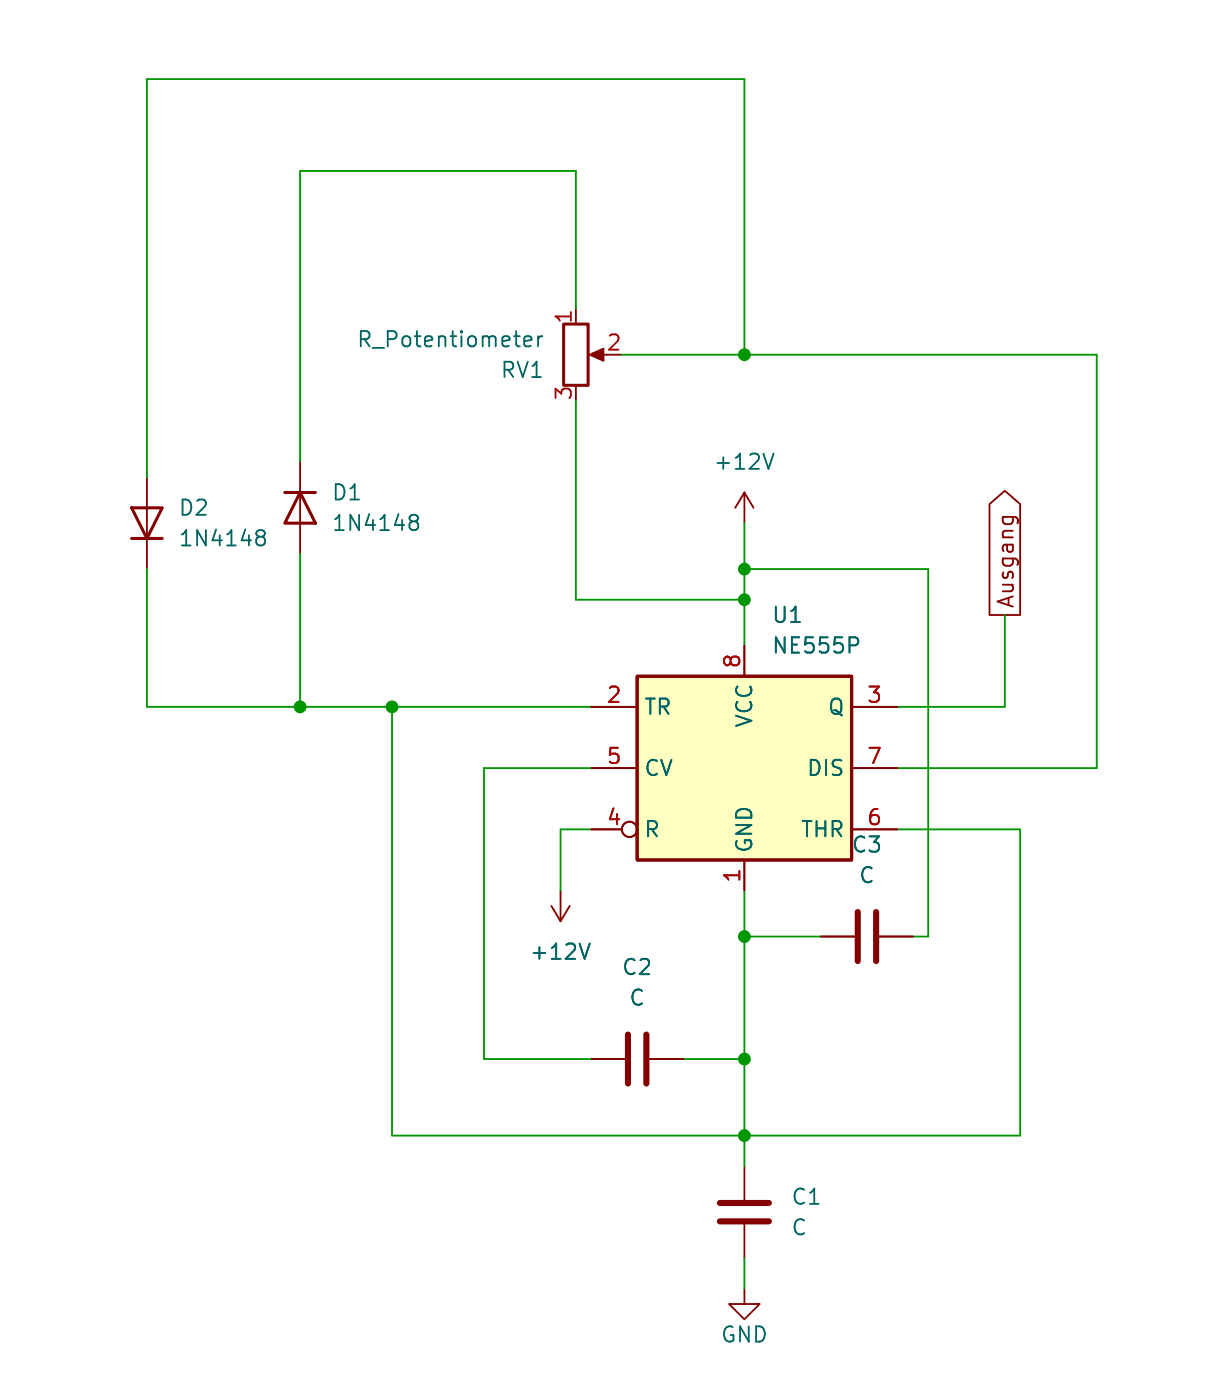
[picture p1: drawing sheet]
<svg xmlns="http://www.w3.org/2000/svg" width="100mm" height="116mm" viewBox="0 0 100 116" stroke-linecap="round" stroke-linejoin="round" font-family="sans-serif">
<g fill="none" stroke="#840000" stroke-width=".15">
<path d="M12.2 39.6v7.6M24.9 38.3v7.6M47.7 25.6v1.3M49.3 29.4h1M49 58.6h3.8M61.7 40.9v2.5M61.7 53.6v2.5M61.7 40.9l-.8 1.2M61.7 40.9l.8 1.2M70.6 58.6h3.8M82 41.8l1.3-1.1 1.3 1.1v9.2h-2.6zM83.1 42.9h1.1l.2 .2"/>
<path d="M83.2 42.9l-.1 .3M83.9 42.9l.1 .3M45.7 75.1l.8 1.3M46.5 73.9v2.5M47.2 75.1l-.7 1.3M49 68.8h2.5M49 63.7h3.8M61.7 71.3v2.6M68.1 77.7h2.8M70.6 68.8h3.8M70.6 63.7h3.8M72.9 77.7h2.8"/>
<path d="M49 87.8h2.8M53.8 87.8h2.8M61.7 96.7v2.8M61.7 106.9v1.3h1.3l-1.3 1.2-1.3-1.2h1.3M61.7 101.6v2.8"/>
<circle cx="52.2" cy="68.8" r=".63"/>
</g>
<path d="M71.1 75.6v4.1M72.6 75.6v4.1M52.1 85.8v4.1M53.6 85.8v4.1M59.7 99.8h4M59.7 101.3h4" fill="none" stroke="#840000" stroke-width=".51"/>
<g fill="none" stroke="#006464" stroke-width=".15">
<path d="M43.5 28.3l.6-.1-.1-.3h-.4l-.1 .2v.6h.1h.4M44.6 27.9v.8M45 27.9h-.3l-.1 .2M64.1 37.6l-.4 1.3M21.4 44.5h.1M21.4 44h.3l.2 .1 .1 .2-.3 .2M21.5 44.5h.2M21.5 44.5l-.1 .1M21.7 44.5l.3 .3-.1 .3-.2 .1h-.3M34.1 43.2h.1M34.1 42.8l.3-.1 .2 .1 .1 .2-.3 .2M34.2 43.2h.2"/>
<path d="M34.2 43.2l-.1 .1M34.4 43.2l.3 .3-.1 .4-.2 .1-.3-.1M71 52.9a.34 .34 0 0 1 0 .6M48.9 78.3l-.4 1.2"/>
</g>
<path d="M52.8 56.1h17.8v15.2h-17.8z" fill="#ffffc2" stroke="#ffffc2" stroke-width=".08"/>
<path d="M46.7 26.9h2.1v5.1h-2.1zM10.9 42.1h2.5l-1.2 2.6zM10.9 44.7h2.5M23.6 40.9h2.5M24.9 40.9l1.2 2.5h-2.5zM52.8 56.1h17.8v15.2h-17.8z" fill="none" stroke="#840000" stroke-width=".25"/>
<path d="M48.9 29.4l1.1-.5v1z" fill="#840000" stroke="#840000" stroke-width=".15"/>
<g fill="none" stroke="#009600" stroke-width=".15">
<path d="M47.7 33.2v16.5h14M47.7 25.6v-11.4h-22.8v24.1M51.5 29.4h39.4v34.3h-16.5M61.7 29.4v-22.8h-49.5v33M12.2 47.2v11.4h36.8M24.9 45.9v12.7M32.5 58.6v35.6h52.1v-25.4h-10.2M61.7 47.2h15.2v30.5h-1.2M61.7 43.4v10.2M83.3 51v7.6h-8.9M49 63.7h-8.9v24.1h8.9M49 68.8h-2.5v5.1"/>
<path d="M61.7 73.9v22.8M61.7 77.7h6.4M56.6 87.8h5.1M61.7 104.4v2.5"/>
</g>
<g fill="#009600" stroke="#009600" stroke-width=".15">
<circle cx="61.7" cy="77.7" r=".46"/>
<circle cx="61.7" cy="94.2" r=".46"/>
<circle cx="61.7" cy="87.8" r=".46"/>
<circle cx="61.7" cy="49.7" r=".46"/>
<circle cx="61.7" cy="29.4" r=".46"/>
<circle cx="61.7" cy="47.2" r=".46"/>
<circle cx="32.5" cy="58.6" r=".46"/>
<circle cx="24.9" cy="58.6" r=".46"/>
</g>
<g font-size="1.8" fill="#006464">
<text x="29.5" y="29">R_Potentiometer</text>
<text x="41.4" y="31.6">RV1</text>
<text x="27.4" y="41.7">D1</text>
<text x="59.1" y="39.2">+12V</text>
<text x="14.7" y="43">D2</text>
<text x="14.7" y="45.5">1N4148</text>
<text x="27.4" y="44.3">1N4148</text>
<text x="63.9" y="51.9">U1</text>
<text x="53.3" y="59.5">TR</text>
<text x="63.9" y="54.4">NE555P</text>
<text x="68.6" y="59.5">Q</text>
<text x="53.3" y="64.6">CV</text>
<text x="62.6" y="60.4" transform="rotate(-90 62.6 60.4)">VCC</text>
<text x="66.8" y="64.6">DIS</text>
<text x="53.3" y="69.7">R</text>
<text x="62.6" y="70.8" transform="rotate(-90 62.6 70.8)">GND</text>
<text x="66.3" y="69.7">THR</text>
<text x="70.5" y="70.9">C3</text>
<text x="71.1" y="73.5">C</text>
<text x="43.8" y="79.8">+12V</text>
<text x="51.5" y="81.1">C2</text>
<text x="52.1" y="83.6">C</text>
<text x="65.5" y="100.1">C1</text>
<text x="65.5" y="102.7">C</text>
<text x="59.7" y="111.6">GND</text>
</g>
<g font-size="1.8" fill="#a90000">
<text x="47.5" y="27" transform="rotate(-90 47.5 27)">1</text>
<text x="50.2" y="29.2">2</text>
<text x="47.5" y="33.3" transform="rotate(-90 47.5 33.3)">3</text>
<text x="50.2" y="58.4">2</text>
<text x="61.5" y="55.5" transform="rotate(-90 61.5 55.5)">8</text>
<text x="71.8" y="58.4">3</text>
<text x="50.2" y="63.5">5</text>
<text x="71.8" y="63.5">7</text>
<text x="50.2" y="68.5">4</text>
<text x="71.8" y="68.5">6</text>
<text x="61.5" y="73.3" transform="rotate(-90 61.5 73.3)">1</text>
</g>
<text font-size="1.8" fill="#840000" x="84.3" y="50.5" transform="rotate(-90 84.3 50.5)">Ausgang</text>
</svg>
